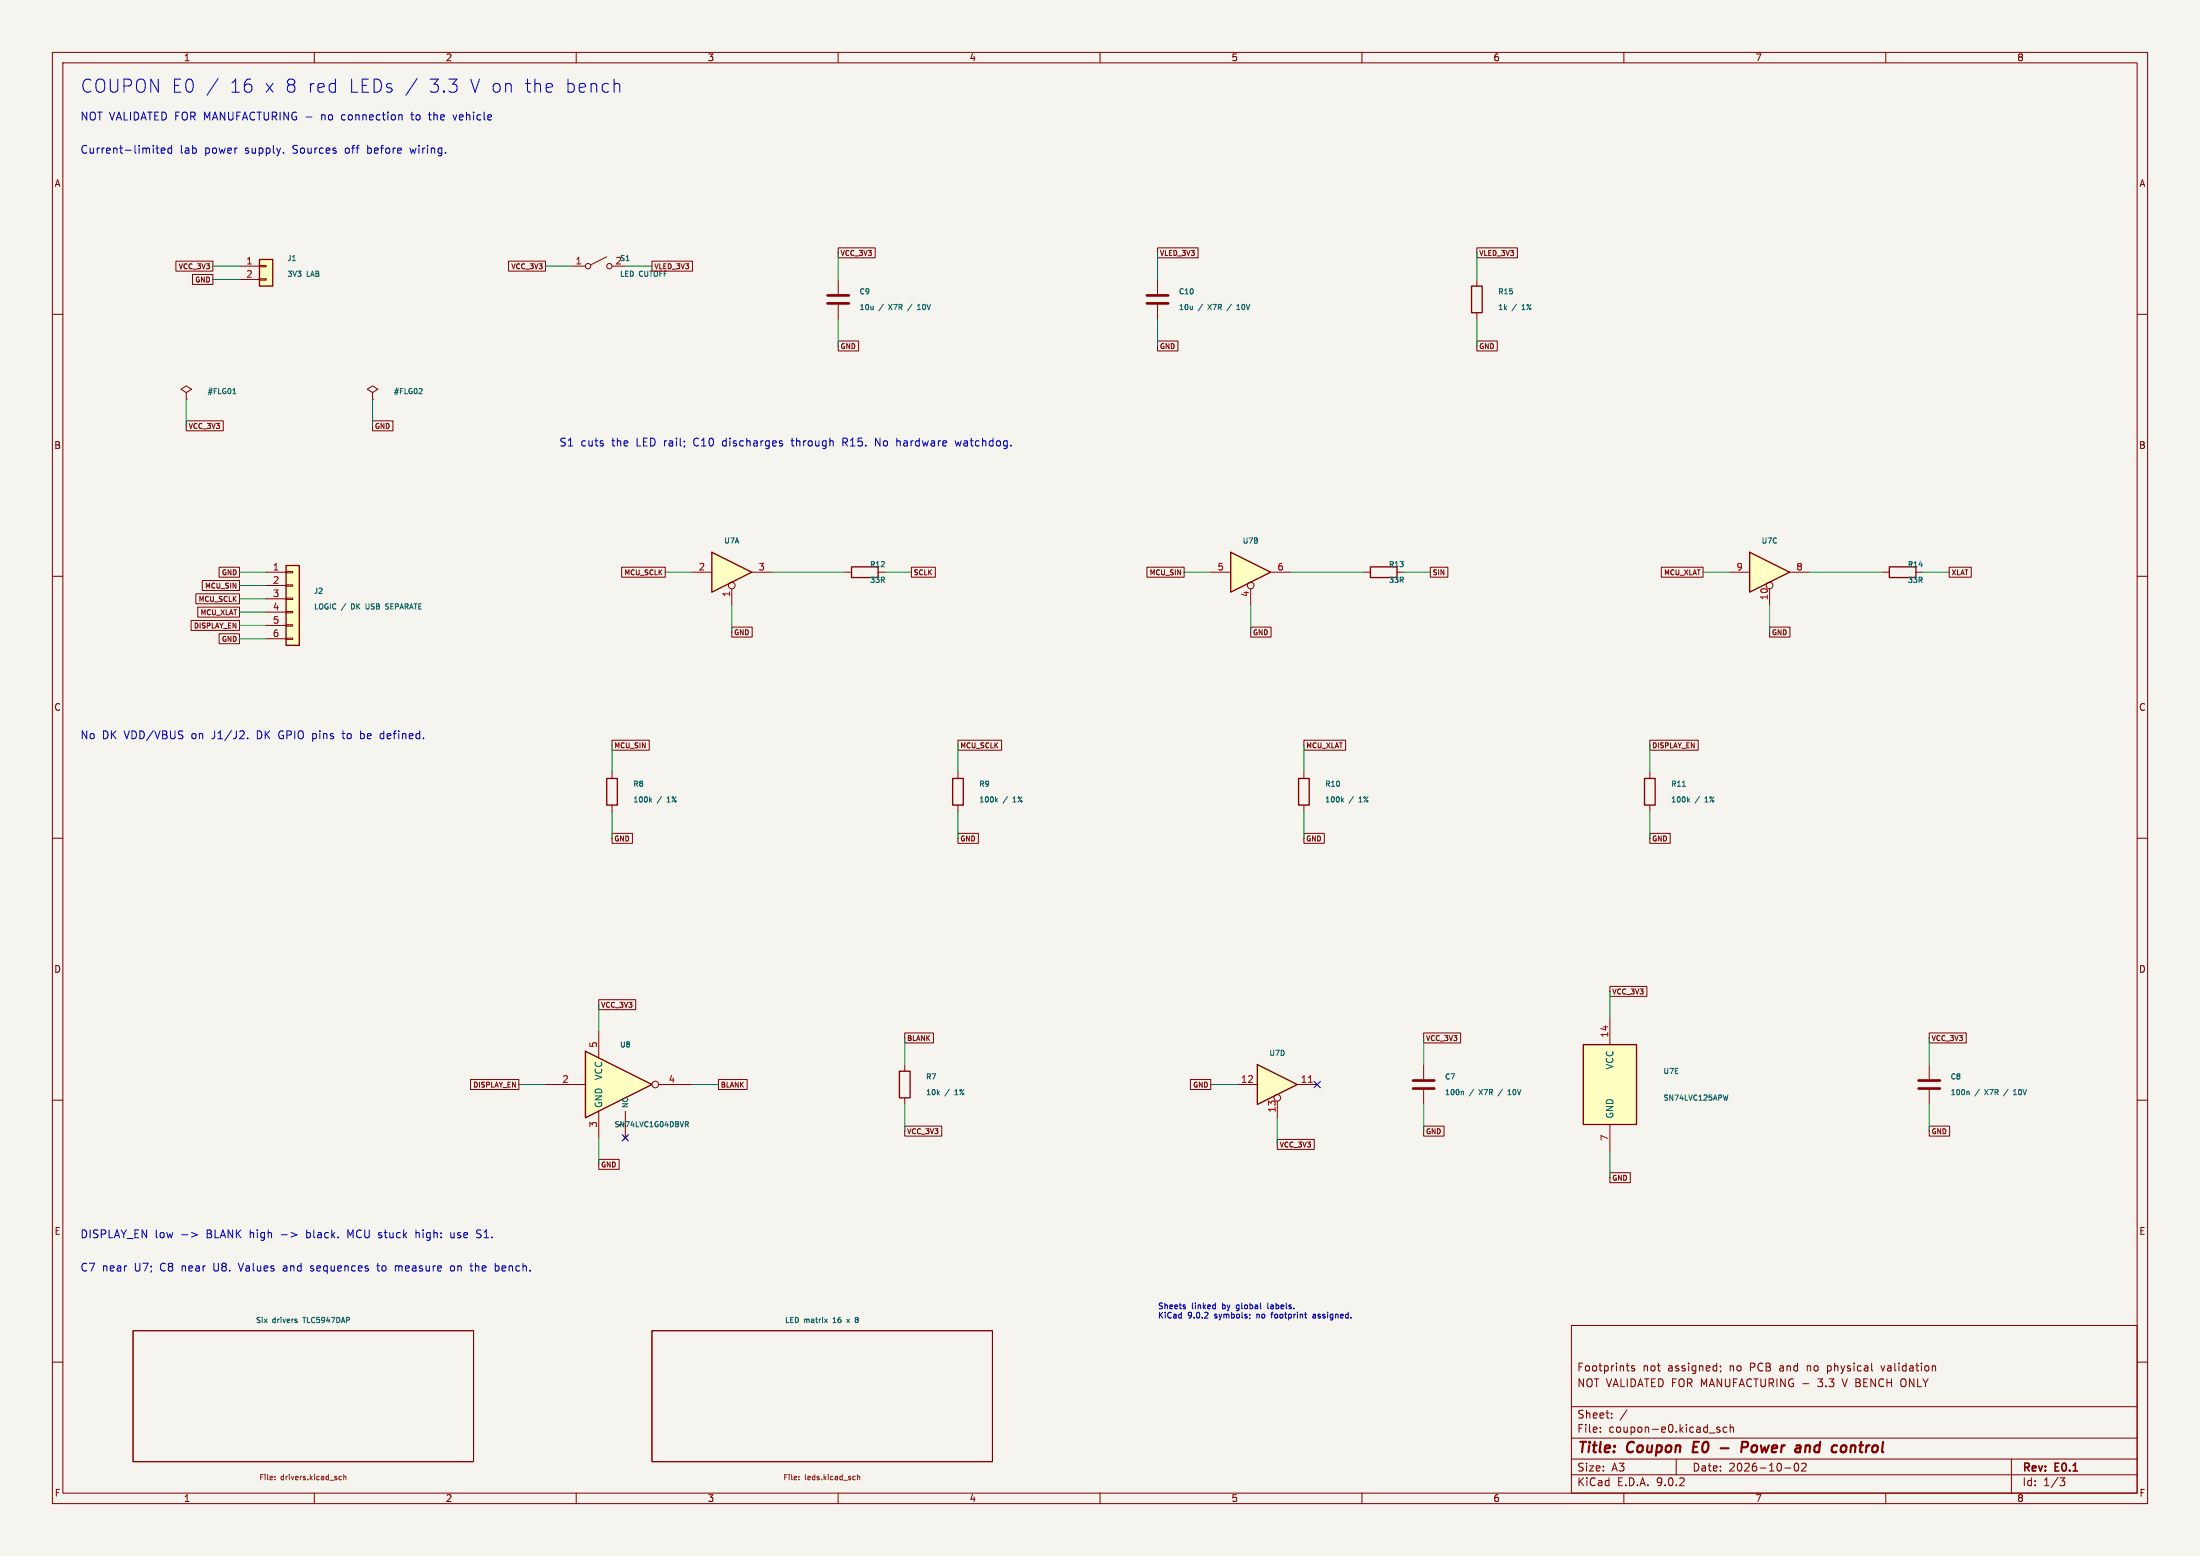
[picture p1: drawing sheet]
(kicad_sch (version 20250114) (generator "eeschema") (paper "A3") (title_block (title "Coupon E0 - Power and control") (date "2026-10-02") (rev "E0.1") (comment 1 "NOT VALIDATED FOR MANUFACTURING - 3.3 V BENCH ONLY") (comment 2 "Footprints not assigned; no PCB and no physical validation"))
 (lib_symbols
(symbol "Connector_Generic:Conn_01x02"
   (pin_names
    (offset 1.016) (hide yes)) (exclude_from_sim no) (in_bom yes) (on_board yes)
   (property "Reference" "J" (at 0 2.54 0) (effects (font (size 1.27 1.27))))
   (property "Value" "Conn_01x02" (at 0 -5.08 0) (effects (font (size 1.27 1.27))))
   (property "Footprint" "" (at 0 0 0) (effects (font (size 1.27 1.27)) (hide yes)))
   (property "Datasheet" "~" (at 0 0 0) (effects (font (size 1.27 1.27)) (hide yes)))
   (property "Description" "Generic connector, single row, 01x02, script generated (kicad-library-utils/schlib/autogen/connector/)" (at 0 0 0) (effects (font (size 1.27 1.27)) (hide yes)))
   (symbol "Conn_01x02_1_1"
    (rectangle (start -1.27 1.27) (end 1.27 -3.81) (stroke (width 0.254) (type default)) (fill (type background)))
    (rectangle (start -1.27 0.127) (end 0 -0.127) (stroke (width 0.1524) (type default)) (fill (type none)))
    (rectangle (start -1.27 -2.413) (end 0 -2.667) (stroke (width 0.1524) (type default)) (fill (type none)))
    (pin passive line (at -5.08 0 0) (length 3.81) (name "Pin_1" (effects (font (size 1.27 1.27)))) (number "1" (effects (font (size 1.27 1.27)))))
    (pin passive line (at -5.08 -2.54 0) (length 3.81) (name "Pin_2" (effects (font (size 1.27 1.27)))) (number "2" (effects (font (size 1.27 1.27))))))
   (embedded_fonts no))
(symbol "Switch:SW_SPST"
   (pin_names
    (offset 0) (hide yes)) (exclude_from_sim no) (in_bom yes) (on_board yes)
   (property "Reference" "SW" (at 0 3.175 0) (effects (font (size 1.27 1.27))))
   (property "Value" "SW_SPST" (at 0 -2.54 0) (effects (font (size 1.27 1.27))))
   (property "Footprint" "" (at 0 0 0) (effects (font (size 1.27 1.27)) (hide yes)))
   (property "Datasheet" "~" (at 0 0 0) (effects (font (size 1.27 1.27)) (hide yes)))
   (property "Description" "Single Pole Single Throw (SPST) switch" (at 0 0 0) (effects (font (size 1.27 1.27)) (hide yes)))
   (symbol "SW_SPST_0_0"
    (circle (center -2.032 0) (radius 0.508) (stroke (width 0) (type default)) (fill (type none)))
    (polyline (pts (xy -1.524 0.254) (xy 1.524 1.778)) (stroke (width 0) (type default)) (fill (type none)))
    (circle (center 2.032 0) (radius 0.508) (stroke (width 0) (type default)) (fill (type none))))
   (symbol "SW_SPST_1_1"
    (pin passive line (at -5.08 0 0) (length 2.54) (name "A" (effects (font (size 1.27 1.27)))) (number "1" (effects (font (size 1.27 1.27)))))
    (pin passive line (at 5.08 0 180) (length 2.54) (name "B" (effects (font (size 1.27 1.27)))) (number "2" (effects (font (size 1.27 1.27))))))
   (embedded_fonts no))
(symbol "power:PWR_FLAG"
   (power)
   (pin_numbers (hide yes))
   (pin_names
    (offset 0) (hide yes)) (exclude_from_sim no) (in_bom yes) (on_board yes)
   (property "Reference" "#FLG" (at 0 1.905 0) (effects (font (size 1.27 1.27)) (hide yes)))
   (property "Value" "PWR_FLAG" (at 0 3.81 0) (effects (font (size 1.27 1.27))))
   (property "Footprint" "" (at 0 0 0) (effects (font (size 1.27 1.27)) (hide yes)))
   (property "Datasheet" "~" (at 0 0 0) (effects (font (size 1.27 1.27)) (hide yes)))
   (property "Description" "Special symbol for telling ERC where power comes from" (at 0 0 0) (effects (font (size 1.27 1.27)) (hide yes)))
   (symbol "PWR_FLAG_0_0"
    (pin power_out line (at 0 0 90) (length 0) (name "~" (effects (font (size 1.27 1.27)))) (number "1" (effects (font (size 1.27 1.27))))))
   (symbol "PWR_FLAG_0_1"
    (polyline (pts (xy 0 0) (xy 0 1.27) (xy -1.016 1.905) (xy 0 2.54) (xy 1.016 1.905) (xy 0 1.27)) (stroke (width 0) (type default)) (fill (type none))))
   (embedded_fonts no))
(symbol "Device:C"
   (pin_numbers (hide yes))
   (pin_names
    (offset 0.254)) (exclude_from_sim no) (in_bom yes) (on_board yes)
   (property "Reference" "C" (at 0.635 2.54 0) (effects (font (size 1.27 1.27)) (justify left)))
   (property "Value" "C" (at 0.635 -2.54 0) (effects (font (size 1.27 1.27)) (justify left)))
   (property "Footprint" "" (at 0.9652 -3.81 0) (effects (font (size 1.27 1.27)) (hide yes)))
   (property "Datasheet" "~" (at 0 0 0) (effects (font (size 1.27 1.27)) (hide yes)))
   (property "Description" "Unpolarized capacitor" (at 0 0 0) (effects (font (size 1.27 1.27)) (hide yes)))
   (symbol "C_0_1"
    (polyline (pts (xy -2.032 0.762) (xy 2.032 0.762)) (stroke (width 0.508) (type default)) (fill (type none)))
    (polyline (pts (xy -2.032 -0.762) (xy 2.032 -0.762)) (stroke (width 0.508) (type default)) (fill (type none))))
   (symbol "C_1_1"
    (pin passive line (at 0 3.81 270) (length 2.794) (name "~" (effects (font (size 1.27 1.27)))) (number "1" (effects (font (size 1.27 1.27)))))
    (pin passive line (at 0 -3.81 90) (length 2.794) (name "~" (effects (font (size 1.27 1.27)))) (number "2" (effects (font (size 1.27 1.27))))))
   (embedded_fonts no))
(symbol "Device:R"
   (pin_numbers (hide yes))
   (pin_names
    (offset 0)) (exclude_from_sim no) (in_bom yes) (on_board yes)
   (property "Reference" "R" (at 2.032 0 90) (effects (font (size 1.27 1.27))))
   (property "Value" "R" (at 0 0 90) (effects (font (size 1.27 1.27))))
   (property "Footprint" "" (at -1.778 0 90) (effects (font (size 1.27 1.27)) (hide yes)))
   (property "Datasheet" "~" (at 0 0 0) (effects (font (size 1.27 1.27)) (hide yes)))
   (property "Description" "Resistor" (at 0 0 0) (effects (font (size 1.27 1.27)) (hide yes)))
   (symbol "R_0_1"
    (rectangle (start -1.016 -2.54) (end 1.016 2.54) (stroke (width 0.254) (type default)) (fill (type none))))
   (symbol "R_1_1"
    (pin passive line (at 0 3.81 270) (length 1.27) (name "~" (effects (font (size 1.27 1.27)))) (number "1" (effects (font (size 1.27 1.27)))))
    (pin passive line (at 0 -3.81 90) (length 1.27) (name "~" (effects (font (size 1.27 1.27)))) (number "2" (effects (font (size 1.27 1.27))))))
   (embedded_fonts no))
(symbol "Connector_Generic:Conn_01x06"
   (pin_names
    (offset 1.016) (hide yes)) (exclude_from_sim no) (in_bom yes) (on_board yes)
   (property "Reference" "J" (at 0 7.62 0) (effects (font (size 1.27 1.27))))
   (property "Value" "Conn_01x06" (at 0 -10.16 0) (effects (font (size 1.27 1.27))))
   (property "Footprint" "" (at 0 0 0) (effects (font (size 1.27 1.27)) (hide yes)))
   (property "Datasheet" "~" (at 0 0 0) (effects (font (size 1.27 1.27)) (hide yes)))
   (property "Description" "Generic connector, single row, 01x06, script generated (kicad-library-utils/schlib/autogen/connector/)" (at 0 0 0) (effects (font (size 1.27 1.27)) (hide yes)))
   (symbol "Conn_01x06_1_1"
    (rectangle (start -1.27 6.35) (end 1.27 -8.89) (stroke (width 0.254) (type default)) (fill (type background)))
    (rectangle (start -1.27 5.207) (end 0 4.953) (stroke (width 0.1524) (type default)) (fill (type none)))
    (rectangle (start -1.27 2.667) (end 0 2.413) (stroke (width 0.1524) (type default)) (fill (type none)))
    (rectangle (start -1.27 0.127) (end 0 -0.127) (stroke (width 0.1524) (type default)) (fill (type none)))
    (rectangle (start -1.27 -2.413) (end 0 -2.667) (stroke (width 0.1524) (type default)) (fill (type none)))
    (rectangle (start -1.27 -4.953) (end 0 -5.207) (stroke (width 0.1524) (type default)) (fill (type none)))
    (rectangle (start -1.27 -7.493) (end 0 -7.747) (stroke (width 0.1524) (type default)) (fill (type none)))
    (pin passive line (at -5.08 5.08 0) (length 3.81) (name "Pin_1" (effects (font (size 1.27 1.27)))) (number "1" (effects (font (size 1.27 1.27)))))
    (pin passive line (at -5.08 2.54 0) (length 3.81) (name "Pin_2" (effects (font (size 1.27 1.27)))) (number "2" (effects (font (size 1.27 1.27)))))
    (pin passive line (at -5.08 0 0) (length 3.81) (name "Pin_3" (effects (font (size 1.27 1.27)))) (number "3" (effects (font (size 1.27 1.27)))))
    (pin passive line (at -5.08 -2.54 0) (length 3.81) (name "Pin_4" (effects (font (size 1.27 1.27)))) (number "4" (effects (font (size 1.27 1.27)))))
    (pin passive line (at -5.08 -5.08 0) (length 3.81) (name "Pin_5" (effects (font (size 1.27 1.27)))) (number "5" (effects (font (size 1.27 1.27)))))
    (pin passive line (at -5.08 -7.62 0) (length 3.81) (name "Pin_6" (effects (font (size 1.27 1.27)))) (number "6" (effects (font (size 1.27 1.27))))))
   (embedded_fonts no))
(symbol "rear_panel_e0:SN74LVC125APW"
   (property "Reference" "U" (at 0 1.27 0) (effects (font (size 1.27 1.27))))
   (property "Value" "74LVC125" (at 0 -1.27 0) (effects (font (size 1.27 1.27))))
   (property "Footprint" "" (at 0 0 0) (effects (font (size 1.27 1.27)) (hide yes)))
   (property "Datasheet" "http://www.ti.com/lit/gpn/sn74LVC125" (at 0 0 0) (effects (font (size 1.27 1.27)) (hide yes)))
   (property "Description" "Quad buffer 3-State outputs" (at 0 0 0) (effects (font (size 1.27 1.27)) (hide yes)))
   (pin_names
    (offset 1.016)) (exclude_from_sim no) (in_bom yes) (on_board yes)
   (symbol "SN74LVC125APW_1_0"
    (polyline (pts (xy -3.81 3.81) (xy -3.81 -3.81) (xy 3.81 0) (xy -3.81 3.81)) (stroke (width 0.254) (type default)) (fill (type background)))
    (pin input line (at -7.62 0 0) (length 3.81) (name "~" (effects (font (size 1.27 1.27)))) (number "2" (effects (font (size 1.27 1.27)))))
    (pin input inverted (at 0 -6.35 90) (length 4.445) (name "~" (effects (font (size 1.27 1.27)))) (number "1" (effects (font (size 1.27 1.27)))))
    (pin tri_state line (at 7.62 0 180) (length 3.81) (name "~" (effects (font (size 1.27 1.27)))) (number "3" (effects (font (size 1.27 1.27))))))
   (symbol "SN74LVC125APW_2_0"
    (polyline (pts (xy -3.81 3.81) (xy -3.81 -3.81) (xy 3.81 0) (xy -3.81 3.81)) (stroke (width 0.254) (type default)) (fill (type background)))
    (pin input line (at -7.62 0 0) (length 3.81) (name "~" (effects (font (size 1.27 1.27)))) (number "5" (effects (font (size 1.27 1.27)))))
    (pin input inverted (at 0 -6.35 90) (length 4.445) (name "~" (effects (font (size 1.27 1.27)))) (number "4" (effects (font (size 1.27 1.27)))))
    (pin tri_state line (at 7.62 0 180) (length 3.81) (name "~" (effects (font (size 1.27 1.27)))) (number "6" (effects (font (size 1.27 1.27))))))
   (symbol "SN74LVC125APW_3_0"
    (polyline (pts (xy -3.81 3.81) (xy -3.81 -3.81) (xy 3.81 0) (xy -3.81 3.81)) (stroke (width 0.254) (type default)) (fill (type background)))
    (pin input line (at -7.62 0 0) (length 3.81) (name "~" (effects (font (size 1.27 1.27)))) (number "9" (effects (font (size 1.27 1.27)))))
    (pin input inverted (at 0 -6.35 90) (length 4.445) (name "~" (effects (font (size 1.27 1.27)))) (number "10" (effects (font (size 1.27 1.27)))))
    (pin tri_state line (at 7.62 0 180) (length 3.81) (name "~" (effects (font (size 1.27 1.27)))) (number "8" (effects (font (size 1.27 1.27))))))
   (symbol "SN74LVC125APW_4_0"
    (polyline (pts (xy -3.81 3.81) (xy -3.81 -3.81) (xy 3.81 0) (xy -3.81 3.81)) (stroke (width 0.254) (type default)) (fill (type background)))
    (pin input line (at -7.62 0 0) (length 3.81) (name "~" (effects (font (size 1.27 1.27)))) (number "12" (effects (font (size 1.27 1.27)))))
    (pin input inverted (at 0 -6.35 90) (length 4.445) (name "~" (effects (font (size 1.27 1.27)))) (number "13" (effects (font (size 1.27 1.27)))))
    (pin tri_state line (at 7.62 0 180) (length 3.81) (name "~" (effects (font (size 1.27 1.27)))) (number "11" (effects (font (size 1.27 1.27))))))
   (symbol "SN74LVC125APW_5_0"
    (pin power_in line (at 0 12.7 270) (length 5.08) (name "VCC" (effects (font (size 1.27 1.27)))) (number "14" (effects (font (size 1.27 1.27)))))
    (pin power_in line (at 0 -12.7 90) (length 5.08) (name "GND" (effects (font (size 1.27 1.27)))) (number "7" (effects (font (size 1.27 1.27))))))
   (symbol "SN74LVC125APW_5_1"
    (rectangle (start -5.08 7.62) (end 5.08 -7.62) (stroke (width 0.254) (type default)) (fill (type background))))
   (embedded_fonts no))
(symbol "rear_panel_e0:SN74LVC1G04DBV" (exclude_from_sim no) (in_bom yes) (on_board yes)
   (property "Reference" "U" (at 0 7.62 0) (effects (font (size 1.27 1.27))))
   (property "Value" "74LVC1G04" (at 5.08 -7.62 0) (effects (font (size 1.27 1.27))))
   (property "Footprint" "" (at 0 0 0) (effects (font (size 1.27 1.27)) (hide yes)))
   (property "Datasheet" "https://www.ti.com/lit/ds/symlink/sn74lvc1g04.pdf" (at 0 0 0) (effects (font (size 1.27 1.27)) (hide yes)))
   (property "Description" "Single NOT Gate, Low-Voltage CMOS" (at 0 0 0) (effects (font (size 1.27 1.27)) (hide yes)))
   (symbol "SN74LVC1G04DBV_0_1"
    (polyline (pts (xy -7.62 6.35) (xy -7.62 -6.35) (xy 5.08 0) (xy -7.62 6.35)) (stroke (width 0.254) (type default)) (fill (type background))))
   (symbol "SN74LVC1G04DBV_1_1"
    (pin input line (at -15.24 0 0) (length 7.62) (name "~" (effects (font (size 1.27 1.27)))) (number "2" (effects (font (size 1.27 1.27)))))
    (pin power_in line (at -5.08 10.16 270) (length 5.08) (name "VCC" (effects (font (size 1.27 1.27)))) (number "5" (effects (font (size 1.27 1.27)))))
    (pin power_in line (at -5.08 -10.16 90) (length 5.08) (name "GND" (effects (font (size 1.27 1.27)))) (number "3" (effects (font (size 1.27 1.27)))))
    (pin output inverted (at 12.7 0 180) (length 7.62) (name "~" (effects (font (size 1.27 1.27)))) (number "4" (effects (font (size 1.27 1.27)))))
    (pin no_connect line (at 0 -10.16 90) (length 5.08) (name "NC" (effects (font (size 1.0 1.0)))) (number "1" (effects (font (size 1.0 1.0))))))
   (embedded_fonts no)))
(text "COUPON E0 / 16 x 8 red LEDs / 3.3 V on the bench" (at 15.24 15.24 0) (effects (font (size 2.5 2.5)) (justify left top)))
(text "NOT VALIDATED FOR MANUFACTURING - no connection to the vehicle" (at 15.24 21.59 0) (effects (font (size 1.5 1.5)) (justify left top)))
(text "Current-limited lab power supply. Sources off before wiring." (at 15.24 27.94 0) (effects (font (size 1.5 1.5)) (justify left top)))
(symbol (lib_id "Connector_Generic:Conn_01x02") (at 50.8 50.8 0) (unit 1) (in_bom yes) (on_board yes) (dnp no) (property "Reference" "J1" (at 54.8 49.3 0) (effects (font (size 1.0 1.0)) (justify left))) (property "Value" "3V3 LAB" (at 54.8 52.3 0) (effects (font (size 1.0 1.0)) (justify left))) (property "Footprint" "" (at 54.8 52.3 0) (effects (font (size 1.0 1.0)) (justify left) (hide yes))) (property "Datasheet" "~" (at 54.8 52.3 0) (effects (font (size 1.0 1.0)) (justify left) (hide yes))) (pin "1") (pin "2"))
(wire (pts (xy 45.72 50.8) (xy 40.64 50.8)) (stroke (width 0) (type default)))
(global_label "VCC_3V3" (shape passive) (at 40.64 50.8 180) (effects (font (size 0.95 0.95)) (justify right)) (property "Intersheetrefs" "${INTERSHEET_REFS}" (at 40.64 50.8 0) (effects (font (size 1.0 1.0)) (hide yes))))
(wire (pts (xy 45.72 53.34) (xy 40.64 53.34)) (stroke (width 0) (type default)))
(global_label "GND" (shape passive) (at 40.64 53.34 180) (effects (font (size 0.95 0.95)) (justify right)) (property "Intersheetrefs" "${INTERSHEET_REFS}" (at 40.64 53.34 0) (effects (font (size 1.0 1.0)) (hide yes))))
(symbol (lib_id "Switch:SW_SPST") (at 114.3 50.8 0) (unit 1) (in_bom yes) (on_board yes) (dnp no) (property "Reference" "S1" (at 118.3 49.3 0) (effects (font (size 1.0 1.0)) (justify left))) (property "Value" "LED CUTOFF" (at 118.3 52.3 0) (effects (font (size 1.0 1.0)) (justify left))) (property "Footprint" "" (at 118.3 52.3 0) (effects (font (size 1.0 1.0)) (justify left) (hide yes))) (property "Datasheet" "~" (at 118.3 52.3 0) (effects (font (size 1.0 1.0)) (justify left) (hide yes))) (pin "1") (pin "2"))
(wire (pts (xy 109.22 50.8) (xy 104.14 50.8)) (stroke (width 0) (type default)))
(global_label "VCC_3V3" (shape passive) (at 104.14 50.8 180) (effects (font (size 0.95 0.95)) (justify right)) (property "Intersheetrefs" "${INTERSHEET_REFS}" (at 104.14 50.8 0) (effects (font (size 1.0 1.0)) (hide yes))))
(wire (pts (xy 119.38 50.8) (xy 124.46 50.8)) (stroke (width 0) (type default)))
(global_label "VLED_3V3" (shape passive) (at 124.46 50.8 0) (effects (font (size 0.95 0.95)) (justify left)) (property "Intersheetrefs" "${INTERSHEET_REFS}" (at 124.46 50.8 0) (effects (font (size 1.0 1.0)) (hide yes))))
(symbol (lib_id "power:PWR_FLAG") (at 35.56 76.2 0) (unit 1) (in_bom yes) (on_board yes) (dnp no) (property "Reference" "#FLG01" (at 39.56 74.7 0) (effects (font (size 1.0 1.0)) (justify left))) (property "Value" "PWR_FLAG" (at 39.56 77.7 0) (effects (font (size 1.0 1.0)) (justify left) (hide yes))) (property "Footprint" "" (at 39.56 77.7 0) (effects (font (size 1.0 1.0)) (justify left) (hide yes))) (property "Datasheet" "~" (at 39.56 77.7 0) (effects (font (size 1.0 1.0)) (justify left) (hide yes))) (pin "1"))
(wire (pts (xy 35.56 76.2) (xy 35.56 81.28)) (stroke (width 0) (type default)))
(global_label "VCC_3V3" (shape passive) (at 35.56 81.28 0) (effects (font (size 0.95 0.95)) (justify left)) (property "Intersheetrefs" "${INTERSHEET_REFS}" (at 35.56 81.28 0) (effects (font (size 1.0 1.0)) (hide yes))))
(symbol (lib_id "power:PWR_FLAG") (at 71.12 76.2 0) (unit 1) (in_bom yes) (on_board yes) (dnp no) (property "Reference" "#FLG02" (at 75.12 74.7 0) (effects (font (size 1.0 1.0)) (justify left))) (property "Value" "PWR_FLAG" (at 75.12 77.7 0) (effects (font (size 1.0 1.0)) (justify left) (hide yes))) (property "Footprint" "" (at 75.12 77.7 0) (effects (font (size 1.0 1.0)) (justify left) (hide yes))) (property "Datasheet" "~" (at 75.12 77.7 0) (effects (font (size 1.0 1.0)) (justify left) (hide yes))) (pin "1"))
(wire (pts (xy 71.12 76.2) (xy 71.12 81.28)) (stroke (width 0) (type default)))
(global_label "GND" (shape passive) (at 71.12 81.28 0) (effects (font (size 0.95 0.95)) (justify left)) (property "Intersheetrefs" "${INTERSHEET_REFS}" (at 71.12 81.28 0) (effects (font (size 1.0 1.0)) (hide yes))))
(symbol (lib_id "Device:C") (at 160.02 57.15 0) (unit 1) (in_bom yes) (on_board yes) (dnp no) (property "Reference" "C9" (at 164.02 55.65 0) (effects (font (size 1.0 1.0)) (justify left))) (property "Value" "10u / X7R / 10V" (at 164.02 58.65 0) (effects (font (size 1.0 1.0)) (justify left))) (property "Footprint" "" (at 164.02 58.65 0) (effects (font (size 1.0 1.0)) (justify left) (hide yes))) (property "Datasheet" "~" (at 164.02 58.65 0) (effects (font (size 1.0 1.0)) (justify left) (hide yes))) (pin "1") (pin "2"))
(wire (pts (xy 160.02 53.34) (xy 160.02 48.26)) (stroke (width 0) (type default)))
(global_label "VCC_3V3" (shape passive) (at 160.02 48.26 0) (effects (font (size 0.95 0.95)) (justify left)) (property "Intersheetrefs" "${INTERSHEET_REFS}" (at 160.02 48.26 0) (effects (font (size 1.0 1.0)) (hide yes))))
(wire (pts (xy 160.02 60.96) (xy 160.02 66.04)) (stroke (width 0) (type default)))
(global_label "GND" (shape passive) (at 160.02 66.04 0) (effects (font (size 0.95 0.95)) (justify left)) (property "Intersheetrefs" "${INTERSHEET_REFS}" (at 160.02 66.04 0) (effects (font (size 1.0 1.0)) (hide yes))))
(symbol (lib_id "Device:C") (at 220.98 57.15 0) (unit 1) (in_bom yes) (on_board yes) (dnp no) (property "Reference" "C10" (at 224.98 55.65 0) (effects (font (size 1.0 1.0)) (justify left))) (property "Value" "10u / X7R / 10V" (at 224.98 58.65 0) (effects (font (size 1.0 1.0)) (justify left))) (property "Footprint" "" (at 224.98 58.65 0) (effects (font (size 1.0 1.0)) (justify left) (hide yes))) (property "Datasheet" "~" (at 224.98 58.65 0) (effects (font (size 1.0 1.0)) (justify left) (hide yes))) (pin "1") (pin "2"))
(wire (pts (xy 220.98 53.34) (xy 220.98 48.26)) (stroke (width 0) (type default)))
(global_label "VLED_3V3" (shape passive) (at 220.98 48.26 0) (effects (font (size 0.95 0.95)) (justify left)) (property "Intersheetrefs" "${INTERSHEET_REFS}" (at 220.98 48.26 0) (effects (font (size 1.0 1.0)) (hide yes))))
(wire (pts (xy 220.98 60.96) (xy 220.98 66.04)) (stroke (width 0) (type default)))
(global_label "GND" (shape passive) (at 220.98 66.04 0) (effects (font (size 0.95 0.95)) (justify left)) (property "Intersheetrefs" "${INTERSHEET_REFS}" (at 220.98 66.04 0) (effects (font (size 1.0 1.0)) (hide yes))))
(symbol (lib_id "Device:R") (at 281.94 57.15 0) (unit 1) (in_bom yes) (on_board yes) (dnp no) (property "Reference" "R15" (at 285.94 55.65 0) (effects (font (size 1.0 1.0)) (justify left))) (property "Value" "1k / 1%" (at 285.94 58.65 0) (effects (font (size 1.0 1.0)) (justify left))) (property "Footprint" "" (at 285.94 58.65 0) (effects (font (size 1.0 1.0)) (justify left) (hide yes))) (property "Datasheet" "~" (at 285.94 58.65 0) (effects (font (size 1.0 1.0)) (justify left) (hide yes))) (pin "1") (pin "2"))
(wire (pts (xy 281.94 53.34) (xy 281.94 48.26)) (stroke (width 0) (type default)))
(global_label "VLED_3V3" (shape passive) (at 281.94 48.26 0) (effects (font (size 0.95 0.95)) (justify left)) (property "Intersheetrefs" "${INTERSHEET_REFS}" (at 281.94 48.26 0) (effects (font (size 1.0 1.0)) (hide yes))))
(wire (pts (xy 281.94 60.96) (xy 281.94 66.04)) (stroke (width 0) (type default)))
(global_label "GND" (shape passive) (at 281.94 66.04 0) (effects (font (size 0.95 0.95)) (justify left)) (property "Intersheetrefs" "${INTERSHEET_REFS}" (at 281.94 66.04 0) (effects (font (size 1.0 1.0)) (hide yes))))
(text "S1 cuts the LED rail; C10 discharges through R15. No hardware watchdog." (at 106.68 83.82 0) (effects (font (size 1.5 1.5)) (justify left top)))
(symbol (lib_id "Connector_Generic:Conn_01x06") (at 55.88 114.3 0) (unit 1) (in_bom yes) (on_board yes) (dnp no) (property "Reference" "J2" (at 59.88 112.8 0) (effects (font (size 1.0 1.0)) (justify left))) (property "Value" "LOGIC / DK USB SEPARATE" (at 59.88 115.8 0) (effects (font (size 1.0 1.0)) (justify left))) (property "Footprint" "" (at 59.88 115.8 0) (effects (font (size 1.0 1.0)) (justify left) (hide yes))) (property "Datasheet" "~" (at 59.88 115.8 0) (effects (font (size 1.0 1.0)) (justify left) (hide yes))) (pin "1") (pin "2") (pin "3") (pin "4") (pin "5") (pin "6"))
(wire (pts (xy 50.8 109.22) (xy 45.72 109.22)) (stroke (width 0) (type default)))
(global_label "GND" (shape passive) (at 45.72 109.22 180) (effects (font (size 0.95 0.95)) (justify right)) (property "Intersheetrefs" "${INTERSHEET_REFS}" (at 45.72 109.22 0) (effects (font (size 1.0 1.0)) (hide yes))))
(wire (pts (xy 50.8 111.76) (xy 45.72 111.76)) (stroke (width 0) (type default)))
(global_label "MCU_SIN" (shape passive) (at 45.72 111.76 180) (effects (font (size 0.95 0.95)) (justify right)) (property "Intersheetrefs" "${INTERSHEET_REFS}" (at 45.72 111.76 0) (effects (font (size 1.0 1.0)) (hide yes))))
(wire (pts (xy 50.8 114.3) (xy 45.72 114.3)) (stroke (width 0) (type default)))
(global_label "MCU_SCLK" (shape passive) (at 45.72 114.3 180) (effects (font (size 0.95 0.95)) (justify right)) (property "Intersheetrefs" "${INTERSHEET_REFS}" (at 45.72 114.3 0) (effects (font (size 1.0 1.0)) (hide yes))))
(wire (pts (xy 50.8 116.84) (xy 45.72 116.84)) (stroke (width 0) (type default)))
(global_label "MCU_XLAT" (shape passive) (at 45.72 116.84 180) (effects (font (size 0.95 0.95)) (justify right)) (property "Intersheetrefs" "${INTERSHEET_REFS}" (at 45.72 116.84 0) (effects (font (size 1.0 1.0)) (hide yes))))
(wire (pts (xy 50.8 119.38) (xy 45.72 119.38)) (stroke (width 0) (type default)))
(global_label "DISPLAY_EN" (shape passive) (at 45.72 119.38 180) (effects (font (size 0.95 0.95)) (justify right)) (property "Intersheetrefs" "${INTERSHEET_REFS}" (at 45.72 119.38 0) (effects (font (size 1.0 1.0)) (hide yes))))
(wire (pts (xy 50.8 121.92) (xy 45.72 121.92)) (stroke (width 0) (type default)))
(global_label "GND" (shape passive) (at 45.72 121.92 180) (effects (font (size 0.95 0.95)) (justify right)) (property "Intersheetrefs" "${INTERSHEET_REFS}" (at 45.72 121.92 0) (effects (font (size 1.0 1.0)) (hide yes))))
(text "No DK VDD/VBUS on J1/J2. DK GPIO pins to be defined." (at 15.24 139.7 0) (effects (font (size 1.5 1.5)) (justify left top)))
(symbol (lib_id "rear_panel_e0:SN74LVC125APW") (at 139.7 109.22 0) (unit 1) (in_bom yes) (on_board yes) (dnp no) (property "Reference" "U7" (at 139.7 103.22 0) (effects (font (size 1.0 1.0)))) (property "Value" "SN74LVC125APW" (at 139.7 100.22 0) (effects (font (size 1.0 1.0)) (hide yes))) (property "Footprint" "" (at 139.7 100.22 0) (effects (font (size 1.0 1.0)) (hide yes))) (property "Datasheet" "http://www.ti.com/lit/gpn/sn74LVC125" (at 139.7 100.22 0) (effects (font (size 1.0 1.0)) (hide yes))) (pin "2") (pin "1") (pin "3"))
(wire (pts (xy 132.08 109.22) (xy 127 109.22)) (stroke (width 0) (type default)))
(global_label "MCU_SCLK" (shape passive) (at 127 109.22 180) (effects (font (size 0.95 0.95)) (justify right)) (property "Intersheetrefs" "${INTERSHEET_REFS}" (at 127 109.22 0) (effects (font (size 1.0 1.0)) (hide yes))))
(wire (pts (xy 139.7 115.57) (xy 139.7 120.65)) (stroke (width 0) (type default)))
(global_label "GND" (shape passive) (at 139.7 120.65 0) (effects (font (size 0.95 0.95)) (justify left)) (property "Intersheetrefs" "${INTERSHEET_REFS}" (at 139.7 120.65 0) (effects (font (size 1.0 1.0)) (hide yes))))
(symbol (lib_id "Device:R") (at 165.1 109.22 90) (unit 1) (in_bom yes) (on_board yes) (dnp no) (property "Reference" "R12" (at 169.1 107.72 90) (effects (font (size 1.0 1.0)) (justify left))) (property "Value" "33R" (at 169.1 110.72 90) (effects (font (size 1.0 1.0)) (justify left))) (property "Footprint" "" (at 169.1 110.72 90) (effects (font (size 1.0 1.0)) (justify left) (hide yes))) (property "Datasheet" "~" (at 169.1 110.72 90) (effects (font (size 1.0 1.0)) (justify left) (hide yes))) (pin "1") (pin "2"))
(wire (pts (xy 147.32 109.22) (xy 161.29 109.22)) (stroke (width 0) (type default)))
(wire (pts (xy 168.91 109.22) (xy 173.99 109.22)) (stroke (width 0) (type default)))
(global_label "SCLK" (shape passive) (at 173.99 109.22 0) (effects (font (size 0.95 0.95)) (justify left)) (property "Intersheetrefs" "${INTERSHEET_REFS}" (at 173.99 109.22 0) (effects (font (size 1.0 1.0)) (hide yes))))
(symbol (lib_id "rear_panel_e0:SN74LVC125APW") (at 238.76 109.22 0) (unit 2) (in_bom yes) (on_board yes) (dnp no) (property "Reference" "U7" (at 238.76 103.22 0) (effects (font (size 1.0 1.0)))) (property "Value" "SN74LVC125APW" (at 238.76 100.22 0) (effects (font (size 1.0 1.0)) (hide yes))) (property "Footprint" "" (at 238.76 100.22 0) (effects (font (size 1.0 1.0)) (hide yes))) (property "Datasheet" "http://www.ti.com/lit/gpn/sn74LVC125" (at 238.76 100.22 0) (effects (font (size 1.0 1.0)) (hide yes))) (pin "5") (pin "4") (pin "6"))
(wire (pts (xy 231.14 109.22) (xy 226.06 109.22)) (stroke (width 0) (type default)))
(global_label "MCU_SIN" (shape passive) (at 226.06 109.22 180) (effects (font (size 0.95 0.95)) (justify right)) (property "Intersheetrefs" "${INTERSHEET_REFS}" (at 226.06 109.22 0) (effects (font (size 1.0 1.0)) (hide yes))))
(wire (pts (xy 238.76 115.57) (xy 238.76 120.65)) (stroke (width 0) (type default)))
(global_label "GND" (shape passive) (at 238.76 120.65 0) (effects (font (size 0.95 0.95)) (justify left)) (property "Intersheetrefs" "${INTERSHEET_REFS}" (at 238.76 120.65 0) (effects (font (size 1.0 1.0)) (hide yes))))
(symbol (lib_id "Device:R") (at 264.15999999999997 109.22 90) (unit 1) (in_bom yes) (on_board yes) (dnp no) (property "Reference" "R13" (at 268.16 107.72 90) (effects (font (size 1.0 1.0)) (justify left))) (property "Value" "33R" (at 268.16 110.72 90) (effects (font (size 1.0 1.0)) (justify left))) (property "Footprint" "" (at 268.16 110.72 90) (effects (font (size 1.0 1.0)) (justify left) (hide yes))) (property "Datasheet" "~" (at 268.16 110.72 90) (effects (font (size 1.0 1.0)) (justify left) (hide yes))) (pin "1") (pin "2"))
(wire (pts (xy 246.38 109.22) (xy 260.35 109.22)) (stroke (width 0) (type default)))
(wire (pts (xy 267.97 109.22) (xy 273.05 109.22)) (stroke (width 0) (type default)))
(global_label "SIN" (shape passive) (at 273.05 109.22 0) (effects (font (size 0.95 0.95)) (justify left)) (property "Intersheetrefs" "${INTERSHEET_REFS}" (at 273.05 109.22 0) (effects (font (size 1.0 1.0)) (hide yes))))
(symbol (lib_id "rear_panel_e0:SN74LVC125APW") (at 337.82 109.22 0) (unit 3) (in_bom yes) (on_board yes) (dnp no) (property "Reference" "U7" (at 337.82 103.22 0) (effects (font (size 1.0 1.0)))) (property "Value" "SN74LVC125APW" (at 337.82 100.22 0) (effects (font (size 1.0 1.0)) (hide yes))) (property "Footprint" "" (at 337.82 100.22 0) (effects (font (size 1.0 1.0)) (hide yes))) (property "Datasheet" "http://www.ti.com/lit/gpn/sn74LVC125" (at 337.82 100.22 0) (effects (font (size 1.0 1.0)) (hide yes))) (pin "9") (pin "10") (pin "8"))
(wire (pts (xy 330.2 109.22) (xy 325.12 109.22)) (stroke (width 0) (type default)))
(global_label "MCU_XLAT" (shape passive) (at 325.12 109.22 180) (effects (font (size 0.95 0.95)) (justify right)) (property "Intersheetrefs" "${INTERSHEET_REFS}" (at 325.12 109.22 0) (effects (font (size 1.0 1.0)) (hide yes))))
(wire (pts (xy 337.82 115.57) (xy 337.82 120.65)) (stroke (width 0) (type default)))
(global_label "GND" (shape passive) (at 337.82 120.65 0) (effects (font (size 0.95 0.95)) (justify left)) (property "Intersheetrefs" "${INTERSHEET_REFS}" (at 337.82 120.65 0) (effects (font (size 1.0 1.0)) (hide yes))))
(symbol (lib_id "Device:R") (at 363.21999999999997 109.22 90) (unit 1) (in_bom yes) (on_board yes) (dnp no) (property "Reference" "R14" (at 367.22 107.72 90) (effects (font (size 1.0 1.0)) (justify left))) (property "Value" "33R" (at 367.22 110.72 90) (effects (font (size 1.0 1.0)) (justify left))) (property "Footprint" "" (at 367.22 110.72 90) (effects (font (size 1.0 1.0)) (justify left) (hide yes))) (property "Datasheet" "~" (at 367.22 110.72 90) (effects (font (size 1.0 1.0)) (justify left) (hide yes))) (pin "1") (pin "2"))
(wire (pts (xy 345.44 109.22) (xy 359.41 109.22)) (stroke (width 0) (type default)))
(wire (pts (xy 367.03 109.22) (xy 372.11 109.22)) (stroke (width 0) (type default)))
(global_label "XLAT" (shape passive) (at 372.11 109.22 0) (effects (font (size 0.95 0.95)) (justify left)) (property "Intersheetrefs" "${INTERSHEET_REFS}" (at 372.11 109.22 0) (effects (font (size 1.0 1.0)) (hide yes))))
(symbol (lib_id "Device:R") (at 116.84 151.13 0) (unit 1) (in_bom yes) (on_board yes) (dnp no) (property "Reference" "R8" (at 120.84 149.63 0) (effects (font (size 1.0 1.0)) (justify left))) (property "Value" "100k / 1%" (at 120.84 152.63 0) (effects (font (size 1.0 1.0)) (justify left))) (property "Footprint" "" (at 120.84 152.63 0) (effects (font (size 1.0 1.0)) (justify left) (hide yes))) (property "Datasheet" "~" (at 120.84 152.63 0) (effects (font (size 1.0 1.0)) (justify left) (hide yes))) (pin "1") (pin "2"))
(wire (pts (xy 116.84 147.32) (xy 116.84 142.24)) (stroke (width 0) (type default)))
(global_label "MCU_SIN" (shape passive) (at 116.84 142.24 0) (effects (font (size 0.95 0.95)) (justify left)) (property "Intersheetrefs" "${INTERSHEET_REFS}" (at 116.84 142.24 0) (effects (font (size 1.0 1.0)) (hide yes))))
(wire (pts (xy 116.84 154.94) (xy 116.84 160.02)) (stroke (width 0) (type default)))
(global_label "GND" (shape passive) (at 116.84 160.02 0) (effects (font (size 0.95 0.95)) (justify left)) (property "Intersheetrefs" "${INTERSHEET_REFS}" (at 116.84 160.02 0) (effects (font (size 1.0 1.0)) (hide yes))))
(symbol (lib_id "Device:R") (at 182.88 151.13 0) (unit 1) (in_bom yes) (on_board yes) (dnp no) (property "Reference" "R9" (at 186.88 149.63 0) (effects (font (size 1.0 1.0)) (justify left))) (property "Value" "100k / 1%" (at 186.88 152.63 0) (effects (font (size 1.0 1.0)) (justify left))) (property "Footprint" "" (at 186.88 152.63 0) (effects (font (size 1.0 1.0)) (justify left) (hide yes))) (property "Datasheet" "~" (at 186.88 152.63 0) (effects (font (size 1.0 1.0)) (justify left) (hide yes))) (pin "1") (pin "2"))
(wire (pts (xy 182.88 147.32) (xy 182.88 142.24)) (stroke (width 0) (type default)))
(global_label "MCU_SCLK" (shape passive) (at 182.88 142.24 0) (effects (font (size 0.95 0.95)) (justify left)) (property "Intersheetrefs" "${INTERSHEET_REFS}" (at 182.88 142.24 0) (effects (font (size 1.0 1.0)) (hide yes))))
(wire (pts (xy 182.88 154.94) (xy 182.88 160.02)) (stroke (width 0) (type default)))
(global_label "GND" (shape passive) (at 182.88 160.02 0) (effects (font (size 0.95 0.95)) (justify left)) (property "Intersheetrefs" "${INTERSHEET_REFS}" (at 182.88 160.02 0) (effects (font (size 1.0 1.0)) (hide yes))))
(symbol (lib_id "Device:R") (at 248.92000000000002 151.13 0) (unit 1) (in_bom yes) (on_board yes) (dnp no) (property "Reference" "R10" (at 252.92 149.63 0) (effects (font (size 1.0 1.0)) (justify left))) (property "Value" "100k / 1%" (at 252.92 152.63 0) (effects (font (size 1.0 1.0)) (justify left))) (property "Footprint" "" (at 252.92 152.63 0) (effects (font (size 1.0 1.0)) (justify left) (hide yes))) (property "Datasheet" "~" (at 252.92 152.63 0) (effects (font (size 1.0 1.0)) (justify left) (hide yes))) (pin "1") (pin "2"))
(wire (pts (xy 248.92 147.32) (xy 248.92 142.24)) (stroke (width 0) (type default)))
(global_label "MCU_XLAT" (shape passive) (at 248.92 142.24 0) (effects (font (size 0.95 0.95)) (justify left)) (property "Intersheetrefs" "${INTERSHEET_REFS}" (at 248.92 142.24 0) (effects (font (size 1.0 1.0)) (hide yes))))
(wire (pts (xy 248.92 154.94) (xy 248.92 160.02)) (stroke (width 0) (type default)))
(global_label "GND" (shape passive) (at 248.92 160.02 0) (effects (font (size 0.95 0.95)) (justify left)) (property "Intersheetrefs" "${INTERSHEET_REFS}" (at 248.92 160.02 0) (effects (font (size 1.0 1.0)) (hide yes))))
(symbol (lib_id "Device:R") (at 314.96000000000004 151.13 0) (unit 1) (in_bom yes) (on_board yes) (dnp no) (property "Reference" "R11" (at 318.96 149.63 0) (effects (font (size 1.0 1.0)) (justify left))) (property "Value" "100k / 1%" (at 318.96 152.63 0) (effects (font (size 1.0 1.0)) (justify left))) (property "Footprint" "" (at 318.96 152.63 0) (effects (font (size 1.0 1.0)) (justify left) (hide yes))) (property "Datasheet" "~" (at 318.96 152.63 0) (effects (font (size 1.0 1.0)) (justify left) (hide yes))) (pin "1") (pin "2"))
(wire (pts (xy 314.96 147.32) (xy 314.96 142.24)) (stroke (width 0) (type default)))
(global_label "DISPLAY_EN" (shape passive) (at 314.96 142.24 0) (effects (font (size 0.95 0.95)) (justify left)) (property "Intersheetrefs" "${INTERSHEET_REFS}" (at 314.96 142.24 0) (effects (font (size 1.0 1.0)) (hide yes))))
(wire (pts (xy 314.96 154.94) (xy 314.96 160.02)) (stroke (width 0) (type default)))
(global_label "GND" (shape passive) (at 314.96 160.02 0) (effects (font (size 0.95 0.95)) (justify left)) (property "Intersheetrefs" "${INTERSHEET_REFS}" (at 314.96 160.02 0) (effects (font (size 1.0 1.0)) (hide yes))))
(symbol (lib_id "rear_panel_e0:SN74LVC1G04DBV") (at 119.38 207.01 0) (unit 1) (in_bom yes) (on_board yes) (dnp no) (property "Reference" "U8" (at 119.38 199.39 0) (effects (font (size 1.0 1.0)))) (property "Value" "SN74LVC1G04DBVR" (at 124.46 214.63 0) (effects (font (size 1.0 1.0)))) (property "Footprint" "" (at 119.38 207.01 0) (effects (font (size 1.0 1.0)) (hide yes))) (property "Datasheet" "https://www.ti.com/lit/ds/symlink/sn74lvc1g04.pdf" (at 119.38 207.01 0) (effects (font (size 1.0 1.0)) (hide yes))) (pin "2") (pin "5") (pin "3") (pin "4") (pin "1"))
(no_connect (at 119.38 217.17))
(wire (pts (xy 104.14 207.01) (xy 99.06 207.01)) (stroke (width 0) (type default)))
(global_label "DISPLAY_EN" (shape passive) (at 99.06 207.01 180) (effects (font (size 0.95 0.95)) (justify right)) (property "Intersheetrefs" "${INTERSHEET_REFS}" (at 99.06 207.01 0) (effects (font (size 1.0 1.0)) (hide yes))))
(wire (pts (xy 114.3 217.17) (xy 114.3 222.25)) (stroke (width 0) (type default)))
(global_label "GND" (shape passive) (at 114.3 222.25 0) (effects (font (size 0.95 0.95)) (justify left)) (property "Intersheetrefs" "${INTERSHEET_REFS}" (at 114.3 222.25 0) (effects (font (size 1.0 1.0)) (hide yes))))
(wire (pts (xy 132.08 207.01) (xy 137.16 207.01)) (stroke (width 0) (type default)))
(global_label "BLANK" (shape passive) (at 137.16 207.01 0) (effects (font (size 0.95 0.95)) (justify left)) (property "Intersheetrefs" "${INTERSHEET_REFS}" (at 137.16 207.01 0) (effects (font (size 1.0 1.0)) (hide yes))))
(wire (pts (xy 114.3 196.85) (xy 114.3 191.77)) (stroke (width 0) (type default)))
(global_label "VCC_3V3" (shape passive) (at 114.3 191.77 0) (effects (font (size 0.95 0.95)) (justify left)) (property "Intersheetrefs" "${INTERSHEET_REFS}" (at 114.3 191.77 0) (effects (font (size 1.0 1.0)) (hide yes))))
(symbol (lib_id "Device:R") (at 172.72 207.01 0) (unit 1) (in_bom yes) (on_board yes) (dnp no) (property "Reference" "R7" (at 176.72 205.51 0) (effects (font (size 1.0 1.0)) (justify left))) (property "Value" "10k / 1%" (at 176.72 208.51 0) (effects (font (size 1.0 1.0)) (justify left))) (property "Footprint" "" (at 176.72 208.51 0) (effects (font (size 1.0 1.0)) (justify left) (hide yes))) (property "Datasheet" "~" (at 176.72 208.51 0) (effects (font (size 1.0 1.0)) (justify left) (hide yes))) (pin "1") (pin "2"))
(wire (pts (xy 172.72 203.2) (xy 172.72 198.12)) (stroke (width 0) (type default)))
(global_label "BLANK" (shape passive) (at 172.72 198.12 0) (effects (font (size 0.95 0.95)) (justify left)) (property "Intersheetrefs" "${INTERSHEET_REFS}" (at 172.72 198.12 0) (effects (font (size 1.0 1.0)) (hide yes))))
(wire (pts (xy 172.72 210.82) (xy 172.72 215.9)) (stroke (width 0) (type default)))
(global_label "VCC_3V3" (shape passive) (at 172.72 215.9 0) (effects (font (size 0.95 0.95)) (justify left)) (property "Intersheetrefs" "${INTERSHEET_REFS}" (at 172.72 215.9 0) (effects (font (size 1.0 1.0)) (hide yes))))
(symbol (lib_id "rear_panel_e0:SN74LVC125APW") (at 243.84 207.01 0) (unit 4) (in_bom yes) (on_board yes) (dnp no) (property "Reference" "U7" (at 243.84 201.01 0) (effects (font (size 1.0 1.0)))) (property "Value" "SN74LVC125APW" (at 243.84 198.01 0) (effects (font (size 1.0 1.0)) (hide yes))) (property "Footprint" "" (at 243.84 198.01 0) (effects (font (size 1.0 1.0)) (hide yes))) (property "Datasheet" "http://www.ti.com/lit/gpn/sn74LVC125" (at 243.84 198.01 0) (effects (font (size 1.0 1.0)) (hide yes))) (pin "12") (pin "13") (pin "11"))
(wire (pts (xy 236.22 207.01) (xy 231.14 207.01)) (stroke (width 0) (type default)))
(global_label "GND" (shape passive) (at 231.14 207.01 180) (effects (font (size 0.95 0.95)) (justify right)) (property "Intersheetrefs" "${INTERSHEET_REFS}" (at 231.14 207.01 0) (effects (font (size 1.0 1.0)) (hide yes))))
(wire (pts (xy 243.84 213.36) (xy 243.84 218.44)) (stroke (width 0) (type default)))
(global_label "VCC_3V3" (shape passive) (at 243.84 218.44 0) (effects (font (size 0.95 0.95)) (justify left)) (property "Intersheetrefs" "${INTERSHEET_REFS}" (at 243.84 218.44 0) (effects (font (size 1.0 1.0)) (hide yes))))
(no_connect (at 251.46 207.01))
(symbol (lib_id "rear_panel_e0:SN74LVC125APW") (at 307.34 207.01 0) (unit 5) (in_bom yes) (on_board yes) (dnp no) (property "Reference" "U7" (at 317.5 204.47 0) (effects (font (size 1.0 1.0)) (justify left))) (property "Value" "SN74LVC125APW" (at 317.5 209.55 0) (effects (font (size 1.0 1.0)) (justify left))) (property "Footprint" "" (at 317.5 209.55 0) (effects (font (size 1.0 1.0)) (justify left) (hide yes))) (property "Datasheet" "http://www.ti.com/lit/gpn/sn74LVC125" (at 317.5 209.55 0) (effects (font (size 1.0 1.0)) (justify left) (hide yes))) (pin "14") (pin "7"))
(wire (pts (xy 307.34 194.31) (xy 307.34 189.23)) (stroke (width 0) (type default)))
(global_label "VCC_3V3" (shape passive) (at 307.34 189.23 0) (effects (font (size 0.95 0.95)) (justify left)) (property "Intersheetrefs" "${INTERSHEET_REFS}" (at 307.34 189.23 0) (effects (font (size 1.0 1.0)) (hide yes))))
(wire (pts (xy 307.34 219.71) (xy 307.34 224.79)) (stroke (width 0) (type default)))
(global_label "GND" (shape passive) (at 307.34 224.79 0) (effects (font (size 0.95 0.95)) (justify left)) (property "Intersheetrefs" "${INTERSHEET_REFS}" (at 307.34 224.79 0) (effects (font (size 1.0 1.0)) (hide yes))))
(symbol (lib_id "Device:C") (at 271.78 207.01 0) (unit 1) (in_bom yes) (on_board yes) (dnp no) (property "Reference" "C7" (at 275.78 205.51 0) (effects (font (size 1.0 1.0)) (justify left))) (property "Value" "100n / X7R / 10V" (at 275.78 208.51 0) (effects (font (size 1.0 1.0)) (justify left))) (property "Footprint" "" (at 275.78 208.51 0) (effects (font (size 1.0 1.0)) (justify left) (hide yes))) (property "Datasheet" "~" (at 275.78 208.51 0) (effects (font (size 1.0 1.0)) (justify left) (hide yes))) (pin "1") (pin "2"))
(wire (pts (xy 271.78 203.2) (xy 271.78 198.12)) (stroke (width 0) (type default)))
(global_label "VCC_3V3" (shape passive) (at 271.78 198.12 0) (effects (font (size 0.95 0.95)) (justify left)) (property "Intersheetrefs" "${INTERSHEET_REFS}" (at 271.78 198.12 0) (effects (font (size 1.0 1.0)) (hide yes))))
(wire (pts (xy 271.78 210.82) (xy 271.78 215.9)) (stroke (width 0) (type default)))
(global_label "GND" (shape passive) (at 271.78 215.9 0) (effects (font (size 0.95 0.95)) (justify left)) (property "Intersheetrefs" "${INTERSHEET_REFS}" (at 271.78 215.9 0) (effects (font (size 1.0 1.0)) (hide yes))))
(symbol (lib_id "Device:C") (at 368.3 207.01 0) (unit 1) (in_bom yes) (on_board yes) (dnp no) (property "Reference" "C8" (at 372.3 205.51 0) (effects (font (size 1.0 1.0)) (justify left))) (property "Value" "100n / X7R / 10V" (at 372.3 208.51 0) (effects (font (size 1.0 1.0)) (justify left))) (property "Footprint" "" (at 372.3 208.51 0) (effects (font (size 1.0 1.0)) (justify left) (hide yes))) (property "Datasheet" "~" (at 372.3 208.51 0) (effects (font (size 1.0 1.0)) (justify left) (hide yes))) (pin "1") (pin "2"))
(wire (pts (xy 368.3 203.2) (xy 368.3 198.12)) (stroke (width 0) (type default)))
(global_label "VCC_3V3" (shape passive) (at 368.3 198.12 0) (effects (font (size 0.95 0.95)) (justify left)) (property "Intersheetrefs" "${INTERSHEET_REFS}" (at 368.3 198.12 0) (effects (font (size 1.0 1.0)) (hide yes))))
(wire (pts (xy 368.3 210.82) (xy 368.3 215.9)) (stroke (width 0) (type default)))
(global_label "GND" (shape passive) (at 368.3 215.9 0) (effects (font (size 0.95 0.95)) (justify left)) (property "Intersheetrefs" "${INTERSHEET_REFS}" (at 368.3 215.9 0) (effects (font (size 1.0 1.0)) (hide yes))))
(text "DISPLAY_EN low -> BLANK high -> black. MCU stuck high: use S1." (at 15.24 234.95 0) (effects (font (size 1.5 1.5)) (justify left top)))
(text "C7 near U7; C8 near U8. Values and sequences to measure on the bench." (at 15.24 241.3 0) (effects (font (size 1.5 1.5)) (justify left top)))
(sheet (at 25.4 254) (size 65 25) (stroke (width .15) (type default)) (fill (color 0 0 0 0)) (property "Sheetname" "Six drivers TLC5947DAP" (at 57.9 252 0) (effects (font (size 1.0 1.0))))(property "Sheetfile" "drivers.kicad_sch" (at 57.9 282 0) (effects (font (size 1.0 1.0)))))
(sheet (at 124.46 254) (size 65 25) (stroke (width .15) (type default)) (fill (color 0 0 0 0)) (property "Sheetname" "LED matrix 16 x 8" (at 156.96 252 0) (effects (font (size 1.0 1.0))))(property "Sheetfile" "leds.kicad_sch" (at 156.96 282 0) (effects (font (size 1.0 1.0)))))
(text "Sheets linked by global labels.\nKiCad 9.0.2 symbols; no footprint assigned." (at 220.98 248.92 0) (effects (font (size 1.1 1.1)) (justify left top)))
(sheet_instances (path "" (page "1"))))
